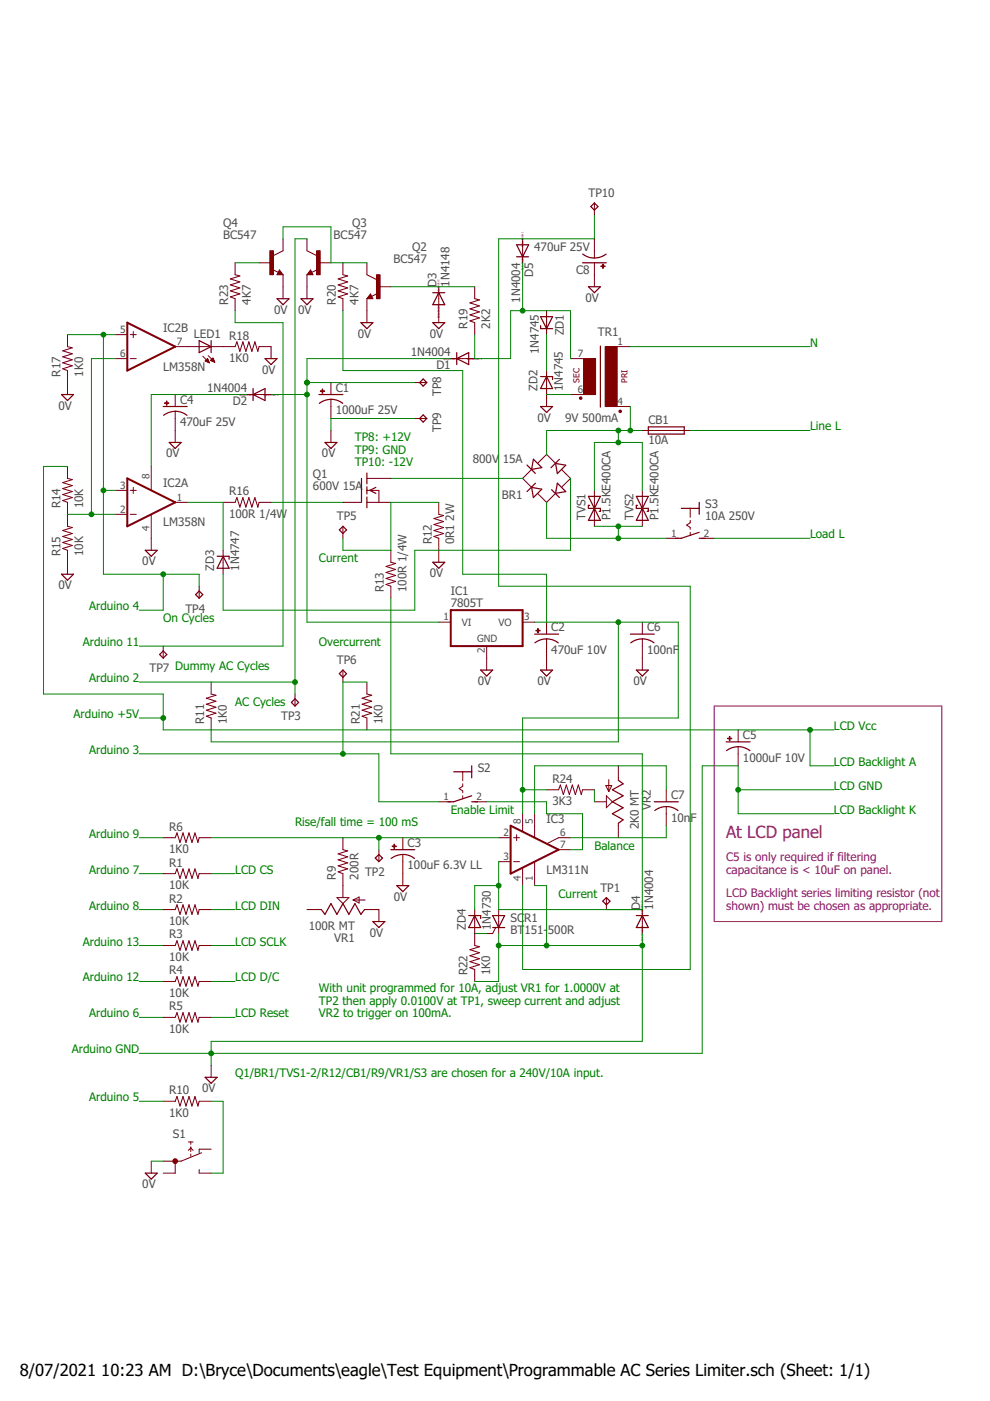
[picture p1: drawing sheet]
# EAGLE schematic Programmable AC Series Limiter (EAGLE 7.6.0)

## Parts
BR1  800V 15A  DBDB101G  [DB]
C1  1000uF 25V  CPOL-USB45181A  [B45181A]
C2  470uF 10V  CPOL-USB45181A  [B45181A]
C3  100uF 6.3V LL  CPOL-USB45181A  [B45181A]
C4  470uF 25V  CPOL-USB45181A  [B45181A]
C5  1000uF 10V  CPOL-USB45181A  [B45181A]
C6  100nF  C-US025-024X044  [C025-024X044]
C7  10nF  C-US025-024X044  [C025-024X044]
C8  470uF 25V  CPOL-USB45181A  [B45181A]
CB1  10A  FUSE1821  [FUSE_HOLDER_MENTOR-1821]
D1  1N4004  [DO41-10]
D2  1N4004  [DO41-10]
D3  1N4148  1N4148DO35-7  [DO35-7]
D4  1N4004  [DO41-10]
D5  1N4004  [DO41-10]
IC1  7805T  [TO220H]
IC2  LM358N  [DIL08]
IC3  LM311N  [DIL08]
LED1  LED5MM  [LED5MM]
Q1  600V 15A  BUZ21  [TO220]
Q2  BC547  [TO92]
Q3  BC547  [TO92]
Q4  BC547  [TO92]
R1  10K  R-US_0204/2V  [0204V]
R2  10K  R-US_0204/2V  [0204V]
R3  10K  R-US_0204/2V  [0204V]
R4  10K  R-US_0204/2V  [0204V]
R5  10K  R-US_0204/2V  [0204V]
R6  1K0  R-US_0204/2V  [0204V]
R9  200R  R-US_0204/2V  [0204V]
R10  1K0  R-US_0204/2V  [0204V]
R11  1K0  R-US_0204/2V  [0204V]
R12  0R1 2W  R-US_0204/2V  [0204V]
R13  100R 1/4W  R-US_0204/2V  [0204V]
R14  10K  R-US_0204/2V  [0204V]
R15  10K  R-US_0204/2V  [0204V]
R16  100R 1/4W  R-US_0204/2V  [0204V]
R17  1K0  R-US_0204/2V  [0204V]
R18  1K0  R-US_0204/2V  [0204V]
R19  2K2  R-US_0204/2V  [0204V]
R20  4K7  R-US_0204/2V  [0204V]
R21  1K0  R-US_0204/2V  [0204V]
R22  1K0  R-US_0204/2V  [0204V]
R23  4K7  R-US_0204/2V  [0204V]
R24  3K3  R-US_0204/2V  [0204V]
S1  5501  [5501]
S2  MS243  [MS243]
S3  10A 250V  MS243  [MS243]
SCR1  BT151-500R  BT151  [TO220CL]
TP1  TPB1,27  [B1,27]
TP2  TPB1,27  [B1,27]
TP3  TPB1,27  [B1,27]
TP4  TPB1,27  [B1,27]
TP5  TPB1,27  [B1,27]
TP6  TPB1,27  [B1,27]
TP7  TPB1,27  [B1,27]
TP8  TPB1,27  [B1,27]
TP9  TPB1,27  [B1,27]
TP10  TPB1,27  [B1,27]
TR1  9V 500mA  EE20-1  [EE20-1]
TVS1  P1.5KE400CA  P6KEXXC  [CB417-15]
TVS2  P1.5KE400CA  P6KEXXC  [CB417-15]
VR1  100R MT  US-EVUE2A  [EVUE]
VR2  2K0 MT  US-EVUE2A  [EVUE]
ZD1  1N4745  ZENER-DIODEC1702-15  [C1702-15]
ZD2  1N4745  ZENER-DIODEC1702-15  [C1702-15]
ZD3  1N4747  ZENER-DIODEC1702-15  [C1702-15]
ZD4  1N4730  ZENER-DIODEC1702-15  [C1702-15]

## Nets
GND: BR1.- C1.- C2.- C3.- C4.- C5.- C6.2 C8.+ D3.A D4.A IC1.2(GND) IC2.4(P:V-) IC3.1(GND) Q2.1(E) Q3.1(E) Q4.1(E) R12.1 R15.1 R17.1 R18.2 R22.1 S1.1A SCR1.C TP9.TP TR1.6(S3) VR1.1(A) ZD2.A ZD3.A ; supply symbol labelled 0V
N$1: R1.2
N$2: R2.2
N$3: R3.2
N$4: R4.2
N$5: R5.2
N$6: R1.1
N$7: R2.1
N$8: R3.1
N$9: R4.1
N$10: R5.1
N$11: R22.2 SCR1.G ZD4.A
N$12: BR1.+ Q1.2(D)
N$13: R10.2 S1.NO
N$16: R6.1
N$17: C1.+ D1.C D2.A IC1.1(VI) TP8.TP
N$18: Q1.3(S) R12.2 R13.2 TP5.TP
N$19: D3.C Q2.2(B) R19.2
N$20: IC2.1(A:OUT) R16.1 ZD3.C
N$21: Q2.3(C) Q3.2(B) Q4.3(C) R20.2
N$22: Q1.1(G) R16.2
N$23: TR1.1
N$24: IC2.7(B:OUT) LED1.A
N$25: R9.1 VR1.2(S)
N$26: IC2.2(A:-IN) IC2.6(B:-IN) R14.1 R15.2
N$27: ZD1.C ZD2.C
N$28: BR1.AC2 CB1.A TR1.4(P2) TVS1.C TVS2.C
N$29: CB1.B
N$30: D4.C IC3.3(-IN) R13.1 SCR1.A TP1.TP ZD4.C
N$31: D1.A D5.C R19.1 TR1.7(S4) ZD1.A
N$32: R21.2 S2.1(P) TP6.TP
N$33: R10.1
N$34: IC2.3(A:+IN) IC2.5(B:+IN) R17.2 TP4.TP
N$35: Q3.3(C) R11.2 TP3.TP
N$36: LED1.K(C) R18.1
N$37: C4.+ D2.C IC2.8(P:V+)
N$38: S3.2(S)
N$39: C3.+ IC3.2(+IN) R6.2 R9.2 TP2.TP
N$40: R24.2 VR2.2(S)
N$42: BR1.AC1 S3.1(P) TVS1.A TVS2.A
N$43: C8.- D5.A IC3.4(V-) TP10.TP
N$44: C7.1 IC3.5(ON) VR2.1(A)
N$45: C7.2 IC3.6(ON/STR) VR2.3(E)
N$46: C2.+ C5.+ C6.1 IC1.3(VO) IC3.8(V+) R11.1 R14.2 R20.1 R21.1 R24.1
N$47: R23.1 TP7.TP
N$48: IC3.7(OUT) S2.2(S)
N$49: Q4.2(B) R23.2
Unconnected: S1.1B S1.NC VR1.3(E)

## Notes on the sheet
- N
- Line L
- TP8: +12V
  TP9: GND
  TP10: -12V
- Load L
- Current
- Arduino 4
- On Cycles
- Arduino 11 | Overcurrent
- Dummy AC Cycles
- Arduino 2
- AC Cycles
- Arduino +5V
- LCD Vcc
- Arduino 3
- LCD Backlight A
- LCD GND
- Enable Limit | LCD Backlight K
- Rise/fall time = 100 mS
- Arduino 9 | At LCD panel
- Balance
- Arduino 7 | LCD CS
- C5 is only required if filtering
  capacitance is < 10uF on panel.
- Current
- Arduino 8 | LCD DIN
- LCD Backlight series limiting resistor (not
  shown) must be chosen as appropriate.
- Arduino 13 | LCD SCLK
- Arduino 12 | LCD D/C
- Arduino 6 | LCD Reset
- With unit programmed for 10A, adjust VR1 for 1.0000V at
  TP2 then apply 0.0100V at TP1, sweep current and adjust
  VR2 to trigger on 100mA.
- Arduino GND
- Q1/BR1/TVS1-2/R12/CB1/R9/VR1/S3 are chosen for a 240V/10A input.
- Arduino 5
